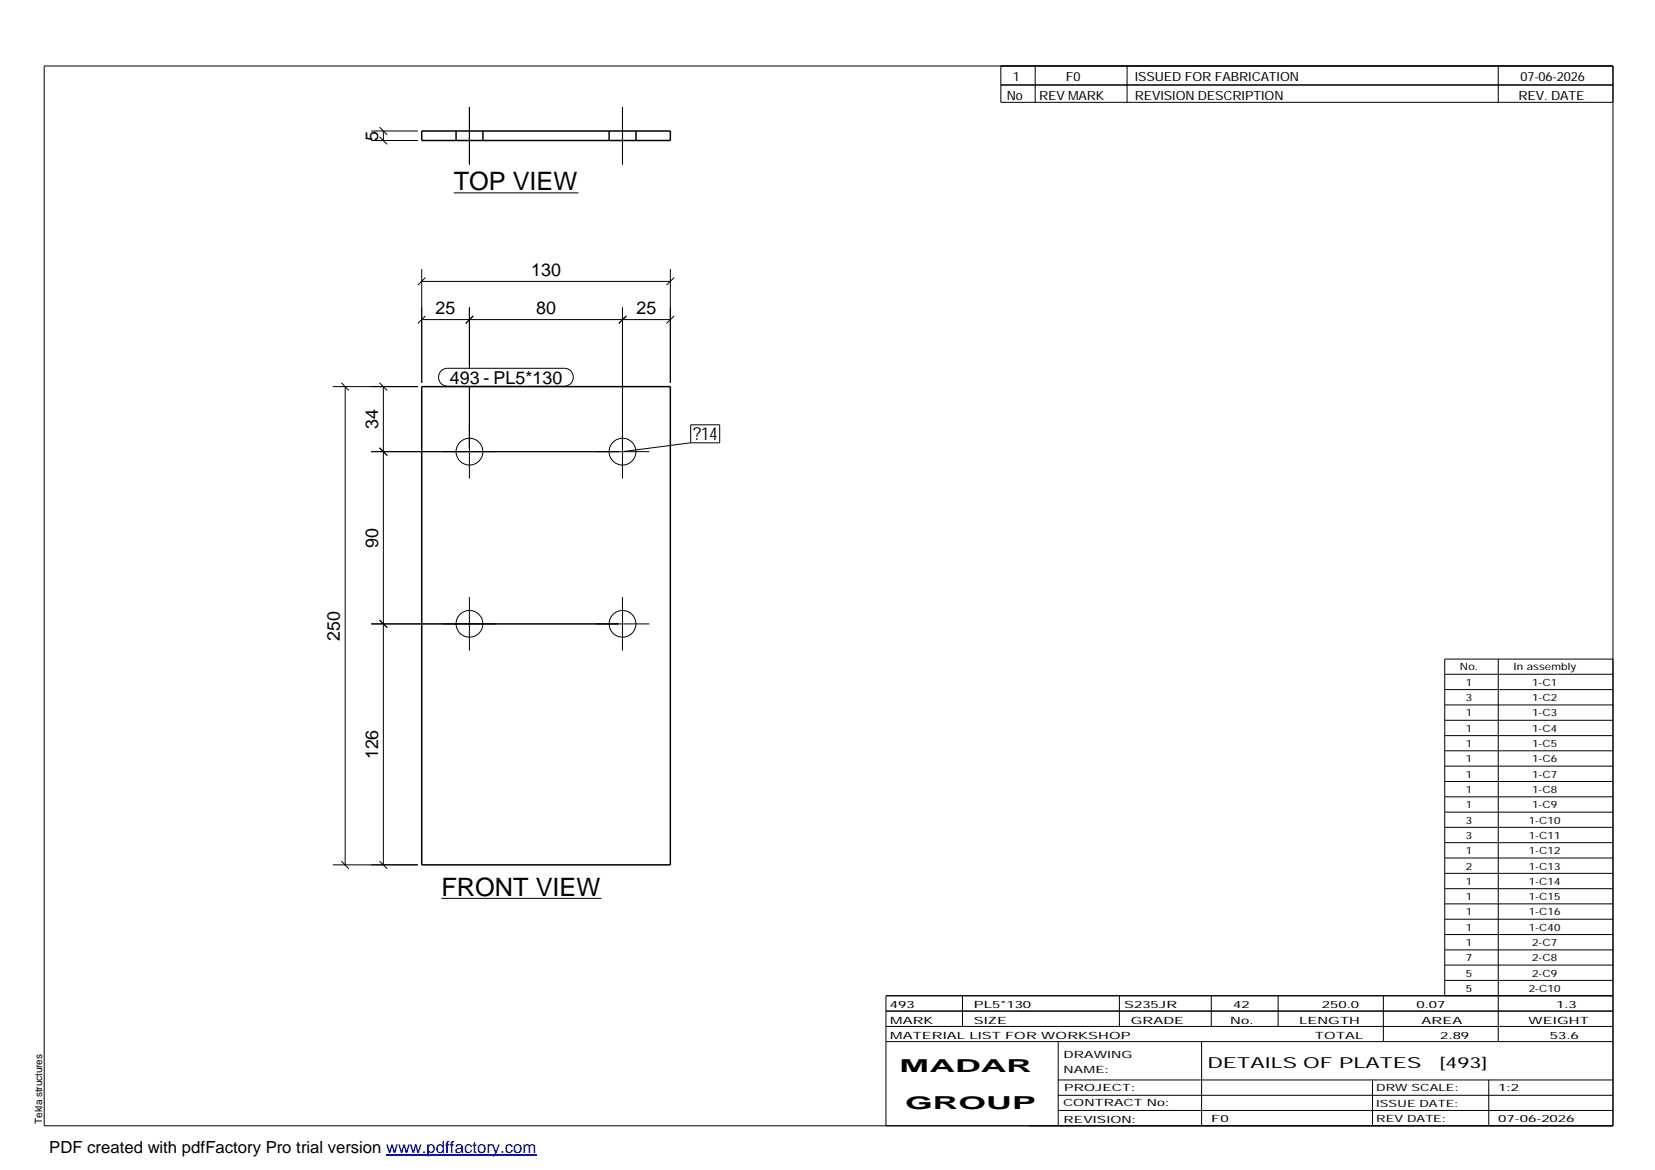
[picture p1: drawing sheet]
<svg xmlns="http://www.w3.org/2000/svg" width="420mm" height="297mm" viewBox="0 0 420 297" stroke-linecap="round" stroke-linejoin="round" font-family="sans-serif">
<g fill="none" stroke="#000" stroke-width=".25">
<path d="M11.2 16.7h398.3v269.1h-398.3zM254.1 16.7v9.3h155.4M262.8 16.7v9.3M286.1 16.7v9.3M380.4 16.7v9.3M94.2 35.7h11.9M94.2 33.3h11.9M96.4 34.7l1.9 1.9M96.4 32.3l1.9 1.9M97.3 33.3v2.4M115.8 33.3v2.4M119.2 27.2v14.6"/>
<path d="M122.6 33.3v2.4M154.6 33.3v2.4M158 27.2v14.6M161.5 33.3v2.4M254.1 21.6h155.4M115.2 49h31.7M107.1 71.4h63.1M107.1 68.3v28.9M108 70.5l-1.9 1.9M119.2 78v15.5M158 78v43.5M170.2 68.3v28.9"/>
<path d="M171.2 70.5l-2 1.9M84.5 98.2h21.6M86.7 97.2l1.9 1.9M87.6 98.2v121.4M96.4 97.2l1.9 1.9M97.3 98.2v121.4M107.1 81.1h63.1M108 80.2l-1.9 1.9M112 94.1l.7-.4 .9-.2h29.7a2.29 2.29 0 0 1 2.2 2.3 2.29 2.29 0 0 1-2.2 2.3h-29.7a2.33 2.33 0 0 1-2.1-1.5 2.33 2.33 0 0 1 .5-2.5zM119.2 98.1v23.4M120.1 80.2l-1.9 1.9M159 80.2l-1.9 1.9"/>
<path d="M171.2 80.2l-2 1.9M94.2 114.7h70.6M96.4 113.7l1.9 1.9M175.3 107.9h7.4v4.5h-7.4zM175.3 112.4l-17.3 2.3M94.2 158.4h70.6M96.4 157.4l1.9 1.9M119.2 151.6v13.6M158 151.6v13.6M366.8 171.2h42.7M366.8 175.1h42.7M366.8 179h42.7"/>
<path d="M380.4 167.3v97.1M409.5 167.3h-42.7v85.5M366.8 182.9h42.7M366.8 186.8h42.7M366.8 190.6h42.7M366.8 194.5h42.7M366.8 198.4h42.7M84.5 219.6h21.6M86.7 218.6l1.9 1.9M96.4 218.6l1.9 1.9M366.8 202.3h42.7M366.8 206.2h42.7"/>
<path d="M366.8 210h42.7M366.8 213.9h42.7M366.8 217.8h42.7M112.1 228.1h40.6M366.8 221.7h42.7M366.8 225.6h42.7M366.8 229.5h42.7M366.8 233.4h42.7M366.8 237.3h42.7M224.9 256.7h184.6M244.3 252.8v7.8M284.2 252.8v7.8"/>
<path d="M307.5 252.8v7.8M324.5 252.8v7.8M351.2 252.8v11.6M366.8 241.2h42.7M366.8 245h42.7M366.8 248.9h42.7M409.5 252.8h-184.6v33M224.9 264.4h184.6M224.9 260.6h184.6M268.6 264.4v21.4M268.6 274.2h140.9M268.6 278.1h140.9"/>
<path d="M305.1 264.4v21.4M348.4 274.2v11.6M378 274.2v11.6M268.6 281.9h140.9"/>
<circle cx="119.2" cy="114.7" r="3.4"/>
<circle cx="158" cy="114.7" r="3.4"/>
<circle cx="119.2" cy="158.4" r="3.4"/>
<circle cx="158" cy="158.4" r="3.4"/>
</g>
<path d="M107.1 33.3h63.1v2.4h-63.1zM107.1 98.2h63.1v121.4h-63.1z" fill="none" stroke="#000" stroke-width=".38"/>
<path d="M98 293.3h38.2" fill="none" stroke="#00f" stroke-width=".3"/>
<g font-size="6.4">
<text x="115.2" y="48.2">TOP VIEW</text>
<text x="112.1" y="227.4">FRONT VIEW</text>
</g>
<g font-size="4.5">
<text x="96" y="35.7" transform="rotate(-90 96 35.7)">5</text>
<text x="134.8" y="70">130</text>
<text x="110.6" y="79.7">25</text>
<text x="136.1" y="79.7">80</text>
<text x="161.6" y="79.7">25</text>
<text x="114.2" y="97.5">493 - PL5*130</text>
<text x="96" y="108.9" transform="rotate(-90 96 108.9)">34</text>
<text x="175.9" y="111.8">?14</text>
<text x="96" y="139.1" transform="rotate(-90 96 139.1)">90</text>
<text x="86.2" y="162.6" transform="rotate(-90 86.2 162.6)">250</text>
<text x="96" y="192.8" transform="rotate(-90 96 192.8)">126</text>
<text x="228.4" y="272.3">MADAR</text>
<text x="229.8" y="281.6">GROUP</text>
</g>
<text font-size="4.2" x="12.5" y="292.7">PDF created with pdfFactory Pro trial version www.pdffactory.com</text>
<g font-size="3.9">
<text x="306.5" y="271.3">DETAILS OF PLATES</text>
<text x="365.4" y="271.3">[493]</text>
</g>
<g font-size="3.2">
<text x="257.1" y="20.5">1</text>
<text x="270.6" y="20.5">F0</text>
<text x="288.1" y="20.5">ISSUED FOR FABRICATION</text>
<text x="386" y="20.5">07-06-2026</text>
<text x="255.6" y="25.5">No</text>
<text x="263.8" y="25.5">REV MARK</text>
<text x="288.1" y="25.5">REVISION DESCRIPTION</text>
<text x="385.5" y="25.5">REV. DATE</text>
</g>
<g font-size="2.5">
<text x="370.6" y="170.2">No.</text>
<text x="384.3" y="170.2">In assembly</text>
<text x="372.1" y="174.1">1</text>
<text x="372.1" y="178">3</text>
<text x="389" y="174.1">1-C1</text>
<text x="389" y="178">1-C2</text>
<text x="372.1" y="181.9">1</text>
<text x="372.1" y="185.8">1</text>
<text x="389" y="181.9">1-C3</text>
<text x="389" y="185.8">1-C4</text>
<text x="372.1" y="189.6">1</text>
<text x="389" y="189.6">1-C5</text>
<text x="372.1" y="193.5">1</text>
<text x="372.1" y="197.4">1</text>
<text x="389" y="193.5">1-C6</text>
<text x="389" y="197.4">1-C7</text>
<text x="372.1" y="201.3">1</text>
<text x="389" y="201.3">1-C8</text>
<text x="372.1" y="205.2">1</text>
<text x="372.1" y="209.1">3</text>
<text x="388.1" y="209.1">1-C10</text>
<text x="389" y="205.2">1-C9</text>
<text x="372.1" y="213">3</text>
<text x="388.1" y="213">1-C11</text>
<text x="372.1" y="216.9">1</text>
<text x="372.1" y="220.8">2</text>
<text x="388.1" y="216.9">1-C12</text>
<text x="388.1" y="220.8">1-C13</text>
<text x="372.1" y="224.6">1</text>
<text x="388.1" y="224.6">1-C14</text>
<text x="372.1" y="228.5">1</text>
<text x="372.1" y="232.4">1</text>
<text x="388.1" y="228.5">1-C15</text>
<text x="388.1" y="232.4">1-C16</text>
<text x="372.1" y="236.3">1</text>
<text x="388.1" y="236.3">1-C40</text>
<text x="372.1" y="240.2">1</text>
<text x="372.1" y="244.1">7</text>
<text x="389" y="240.2">2-C7</text>
<text x="389" y="244.1">2-C8</text>
<text x="372.1" y="247.9">5</text>
<text x="372.1" y="251.8">5</text>
<text x="388.1" y="251.8">2-C10</text>
<text x="389" y="247.9">2-C9</text>
<text x="225.9" y="255.9">493</text>
<text x="247.3" y="255.9">PL5*130</text>
<text x="285.4" y="255.9">S235JR</text>
<text x="313.1" y="255.9">42</text>
<text x="335.6" y="255.9">250.0</text>
<text x="359.6" y="255.9">0.07</text>
<text x="395.1" y="255.9">1.3</text>
<text x="226" y="263.7">MATERIAL LIST FOR WORKSHOP</text>
<text x="226" y="259.9">MARK</text>
<text x="247.2" y="259.9">SIZE</text>
<text x="287.1" y="259.9">GRADE</text>
<text x="312.3" y="259.9">No.</text>
<text x="329.8" y="259.9">LENGTH</text>
<text x="333.8" y="263.7">TOTAL</text>
<text x="360.9" y="259.9">AREA</text>
<text x="365.6" y="263.7">2.89</text>
<text x="388.1" y="259.9">WEIGHT</text>
<text x="393.4" y="263.7">53.6</text>
<text x="270" y="268.5">DRAWING</text>
<text x="270" y="272.5">NAME:</text>
<text x="269.9" y="280.9">CONTRACT No:</text>
<text x="270.2" y="277">PROJECT:</text>
<text x="349.4" y="277.1">DRW SCALE:</text>
<text x="349.4" y="281">ISSUE DATE:</text>
<text x="380.4" y="277.1">1:2</text>
<text x="10.7" y="285.4" transform="rotate(-90 10.7 285.4)">Tekla structures</text>
<text x="270" y="285">REVISION:</text>
<text x="307.5" y="284.8">F0</text>
<text x="349.4" y="284.8">REV DATE:</text>
<text x="380.4" y="284.8">07-06-2026</text>
</g>
</svg>
